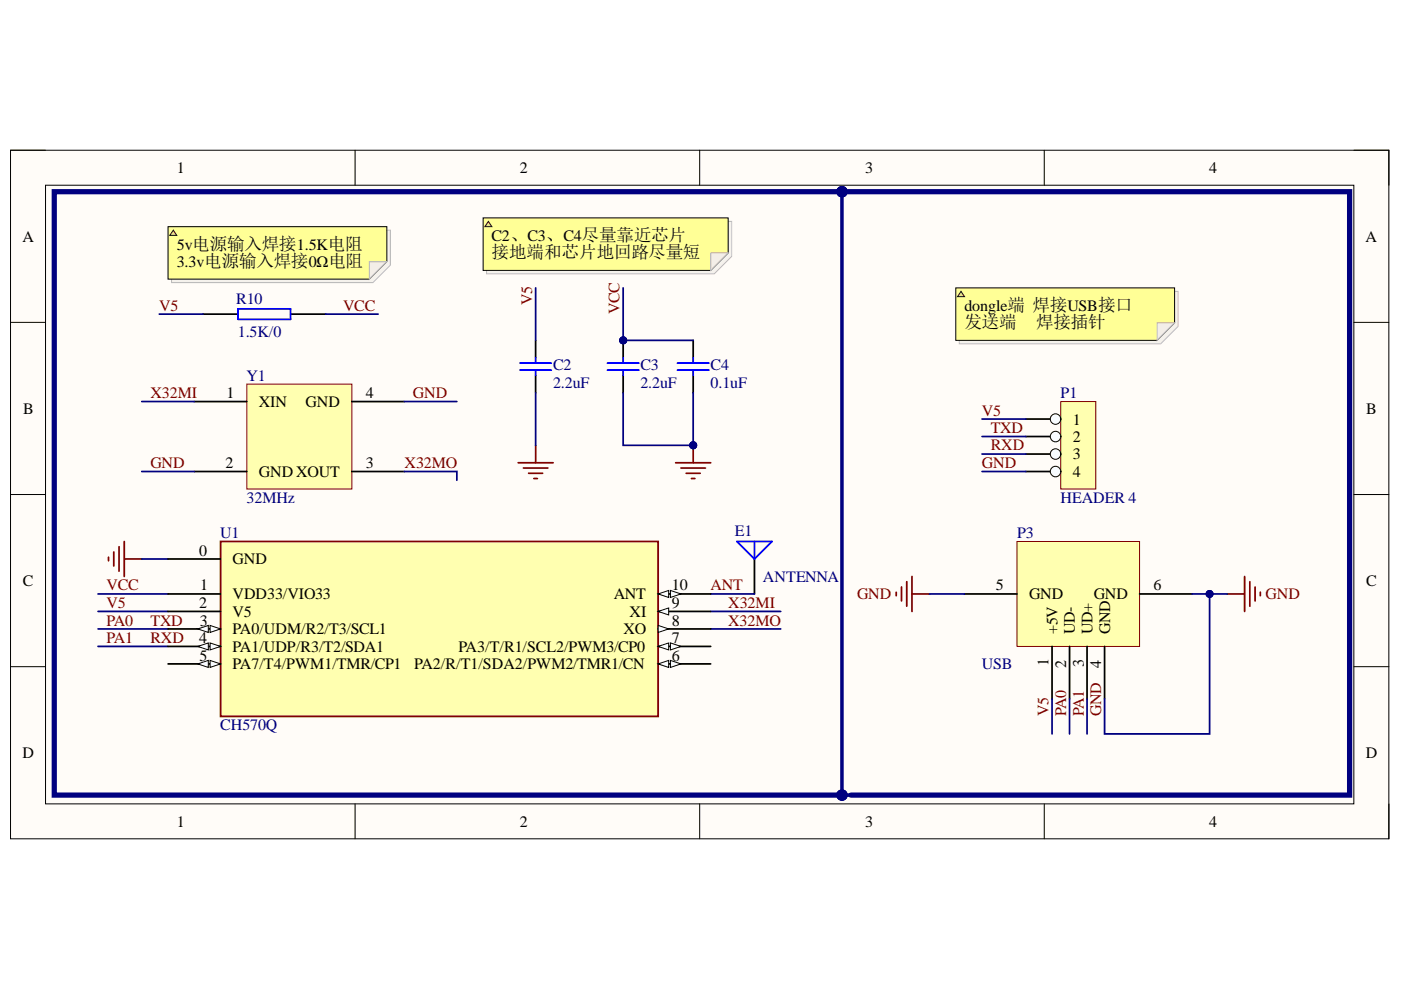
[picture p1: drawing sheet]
(kicad_sch
 (version 20260306)
 (generator "eeschema")
 (generator_version "10.0")
 (paper "User" 230 154)
 (lib_symbols
  (symbol "*:ANTENNA"
   (pin_numbers (hide yes))
   (pin_names (hide yes)) (exclude_from_sim no) (in_bom yes) (on_board yes)
   (in_pos_files yes)
   (duplicate_pin_numbers_are_jumpers no)
   (property "Reference" "" (at 0 0 0) (show_name no) (do_not_autoplace no) (effects (font (size 1.27 1.27))))
   (property "Value" "" (at 0 0 0) (show_name no) (do_not_autoplace no) (effects (font (size 1.27 1.27))))
   (property "Footprint" "" (at 0 0 0) (show_name no) (do_not_autoplace no) (hide yes) (effects (font (size 1.27 1.27))))
   (property "Datasheet" "" (at 0 0 0) (show_name no) (do_not_autoplace no) (hide yes) (effects (font (size 1.27 1.27))))
   (property "Description" "Generic Antenna" (at 0 0 0) (show_name no) (do_not_autoplace no) (hide yes) (effects (font (size 1.27 1.27))))
   (symbol "ANTENNA_1_0"
    (polyline (pts (xy 0 0) (xy 2.54 -2.54)) (stroke (width 0) (type solid)) (fill (type none)))
    (polyline (pts (xy 0 0) (xy 5.08 0)) (stroke (width 0) (type solid)) (fill (type none)))
    (polyline (pts (xy 2.54 0) (xy 2.54 -2.54)) (stroke (width 0) (type solid)) (fill (type none)))
    (polyline (pts (xy 5.08 0) (xy 2.54 -2.54)) (stroke (width 0) (type solid)) (fill (type none)))
    (pin passive line (at 2.54 -7.62 90) (length 5.08) (name "A" (effects (font (size 1.27 1.27)))) (number "1" (effects (font (size 1.27 1.27))))))
   (embedded_fonts no))
  (symbol "*:CAP"
   (pin_numbers (hide yes))
   (pin_names (hide yes)) (exclude_from_sim no) (in_bom yes) (on_board yes)
   (in_pos_files yes)
   (duplicate_pin_numbers_are_jumpers no)
   (property "Reference" "" (at 0 0 0) (show_name no) (do_not_autoplace no) (effects (font (size 1.27 1.27))))
   (property "Value" "" (at 0 0 0) (show_name no) (do_not_autoplace no) (effects (font (size 1.27 1.27))))
   (property "Footprint" "" (at 0 0 0) (show_name no) (do_not_autoplace no) (hide yes) (effects (font (size 1.27 1.27))))
   (property "Datasheet" "" (at 0 0 0) (show_name no) (do_not_autoplace no) (hide yes) (effects (font (size 1.27 1.27))))
   (property "Description" "Capacitor" (at 0 0 0) (show_name no) (do_not_autoplace no) (hide yes) (effects (font (size 1.27 1.27))))
   (symbol "CAP_1_0"
    (polyline (pts (xy 0.254 -0.762) (xy 4.826 -0.762)) (stroke (width 0) (type solid)) (fill (type none)))
    (polyline (pts (xy 0.254 -1.778) (xy 4.826 -1.778)) (stroke (width 0) (type solid)) (fill (type none)))
    (polyline (pts (xy 2.54 0) (xy 2.54 -0.762)) (stroke (width 0) (type solid)) (fill (type none)))
    (polyline (pts (xy 2.54 -1.778) (xy 2.54 -2.54)) (stroke (width 0) (type solid)) (fill (type none)))
    (pin passive line (at 2.54 2.54 270) (length 2.54) (name "1" (effects (font (size 1.27 1.27)))) (number "1" (effects (font (size 1.27 1.27)))))
    (pin passive line (at 2.54 -5.08 90) (length 2.54) (name "2" (effects (font (size 1.27 1.27)))) (number "2" (effects (font (size 1.27 1.27))))))
   (embedded_fonts no))
  (symbol "*:RES2"
   (pin_numbers (hide yes))
   (pin_names (hide yes)) (exclude_from_sim no) (in_bom yes) (on_board yes)
   (in_pos_files yes)
   (duplicate_pin_numbers_are_jumpers no)
   (property "Reference" "" (at 0 0 0) (show_name no) (do_not_autoplace no) (effects (font (size 1.27 1.27))))
   (property "Value" "" (at 0 0 0) (show_name no) (do_not_autoplace no) (effects (font (size 1.27 1.27))))
   (property "Footprint" "" (at 0 0 0) (show_name no) (do_not_autoplace no) (hide yes) (effects (font (size 1.27 1.27))))
   (property "Datasheet" "" (at 0 0 0) (show_name no) (do_not_autoplace no) (hide yes) (effects (font (size 1.27 1.27))))
   (property "Description" "" (at 0 0 0) (show_name no) (do_not_autoplace no) (hide yes) (effects (font (size 1.27 1.27))))
   (symbol "RES2_1_0"
    (polyline (pts (xy 0 -1.778) (xy 0 -3.302)) (stroke (width 0) (type solid)) (fill (type none)))
    (polyline (pts (xy 0 -1.778) (xy 7.62 -1.778)) (stroke (width 0) (type solid)) (fill (type none)))
    (polyline (pts (xy 0 -3.302) (xy 7.62 -3.302)) (stroke (width 0) (type solid)) (fill (type none)))
    (polyline (pts (xy 7.62 -1.778) (xy 7.62 -3.302)) (stroke (width 0) (type solid)) (fill (type none)))
    (pin passive line (at -5.08 -2.54 0) (length 5.08) (name "1" (effects (font (size 1.27 1.27)))) (number "1" (effects (font (size 1.27 1.27)))))
    (pin passive line (at 12.7 -2.54 180) (length 5.08) (name "2" (effects (font (size 1.27 1.27)))) (number "2" (effects (font (size 1.27 1.27))))))
   (embedded_fonts no))
  (symbol "CH570Q-UART-R0-altium-import:GND_POWER_GROUND"
   (power global) (exclude_from_sim no) (in_bom yes) (on_board yes)
   (in_pos_files yes)
   (duplicate_pin_numbers_are_jumpers no)
   (property "Reference" "#PWR" (at 0 0 0) (show_name no) (do_not_autoplace no) (hide yes) (effects (font (size 1.27 1.27))))
   (property "Value" "GND" (at 0 -6.35 0) (show_name no) (do_not_autoplace no) (effects (font (size 1.27 1.27))))
   (property "Footprint" "" (at 0 0 0) (show_name no) (do_not_autoplace no) (hide yes) (effects (font (size 1.27 1.27))))
   (property "Datasheet" "" (at 0 0 0) (show_name no) (do_not_autoplace no) (hide yes) (effects (font (size 1.27 1.27))))
   (property "Description" "电源符号创建名为 'GND' 的全局标签" (at 0 0 0) (show_name no) (do_not_autoplace no) (hide yes) (effects (font (size 1.27 1.27))))
   (symbol "GND_POWER_GROUND_0_0"
    (polyline (pts (xy -2.54 -2.54) (xy 2.54 -2.54)) (stroke (width 0.254) (type solid)) (fill (type none)))
    (polyline (pts (xy -1.778 -3.302) (xy 1.778 -3.302)) (stroke (width 0.254) (type solid)) (fill (type none)))
    (polyline (pts (xy -1.016 -4.064) (xy 1.016 -4.064)) (stroke (width 0.254) (type solid)) (fill (type none)))
    (polyline (pts (xy -0.254 -4.826) (xy 0.254 -4.826)) (stroke (width 0.254) (type solid)) (fill (type none)))
    (polyline (pts (xy 0 0) (xy 0 -2.54)) (stroke (width 0.254) (type solid)) (fill (type none)))
    (pin power_in line (at 0 0 0) (length 0) (hide yes) (name "GND" (effects (font (size 1.27 1.27)))) (number "" (effects (font (size 1.27 1.27))))))
   (embedded_fonts no))
  (symbol "PCB_Project:CH570Q" (exclude_from_sim no) (in_bom yes) (on_board yes)
   (in_pos_files yes)
   (duplicate_pin_numbers_are_jumpers no)
   (property "Reference" "" (at 0 0 0) (show_name no) (do_not_autoplace no) (effects (font (size 1.27 1.27))))
   (property "Value" "" (at 0 0 0) (show_name no) (do_not_autoplace no) (effects (font (size 1.27 1.27))))
   (property "Footprint" "" (at 0 0 0) (show_name no) (do_not_autoplace no) (hide yes) (effects (font (size 1.27 1.27))))
   (property "Datasheet" "" (at 0 0 0) (show_name no) (do_not_autoplace no) (hide yes) (effects (font (size 1.27 1.27))))
   (property "Description" "RISC-V MCU with BLE/2.4GHz Wireless/USB/UART/I2C/PWM/CMP" (at 0 0 0) (show_name no) (do_not_autoplace no) (hide yes) (effects (font (size 1.27 1.27))))
   (symbol "CH570Q_1_0"
    (rectangle (start 63.5 0) (end 0 -25.4) (stroke (width 0) (type solid) (color 128 0 0 1)) (fill (type background)))
    (pin power_in line (at -7.62 -2.54 0) (length 7.62) (name "GND" (effects (font (size 1.27 1.27)))) (number "0" (effects (font (size 1.27 1.27)))))
    (pin power_in line (at -7.62 -7.62 0) (length 7.62) (name "VDD33/VIO33" (effects (font (size 1.27 1.27)))) (number "1" (effects (font (size 1.27 1.27)))))
    (pin power_in line (at -7.62 -10.16 0) (length 7.62) (name "V5" (effects (font (size 1.27 1.27)))) (number "2" (effects (font (size 1.27 1.27)))))
    (pin bidirectional line (at -7.62 -12.7 0) (length 7.62) (name "PA0/UDM/R2/T3/SCL1" (effects (font (size 1.27 1.27)))) (number "3" (effects (font (size 1.27 1.27)))))
    (pin bidirectional line (at -7.62 -15.24 0) (length 7.62) (name "PA1/UDP/R3/T2/SDA1" (effects (font (size 1.27 1.27)))) (number "4" (effects (font (size 1.27 1.27)))))
    (pin bidirectional line (at -7.62 -17.78 0) (length 7.62) (name "PA7/T4/PWM1/TMR/CP1" (effects (font (size 1.27 1.27)))) (number "5" (effects (font (size 1.27 1.27)))))
    (pin bidirectional line (at 71.12 -17.78 180) (length 7.62) (name "PA2/R/T1/SDA2/PWM2/TMR1/CN" (effects (font (size 1.27 1.27)))) (number "6" (effects (font (size 1.27 1.27)))))
    (pin bidirectional line (at 71.12 -15.24 180) (length 7.62) (name "PA3/T/R1/SCL2/PWM3/CP0" (effects (font (size 1.27 1.27)))) (number "7" (effects (font (size 1.27 1.27)))))
    (pin output line (at 71.12 -12.7 180) (length 7.62) (name "XO" (effects (font (size 1.27 1.27)))) (number "8" (effects (font (size 1.27 1.27)))))
    (pin input line (at 71.12 -10.16 180) (length 7.62) (name "XI" (effects (font (size 1.27 1.27)))) (number "9" (effects (font (size 1.27 1.27)))))
    (pin bidirectional line (at 71.12 -7.62 180) (length 7.62) (name "ANT" (effects (font (size 1.27 1.27)))) (number "10" (effects (font (size 1.27 1.27))))))
   (embedded_fonts no))
  (symbol "Schlib1:USB" (exclude_from_sim no) (in_bom yes) (on_board yes)
   (in_pos_files yes)
   (duplicate_pin_numbers_are_jumpers no)
   (property "Reference" "" (at 0 0 0) (show_name no) (do_not_autoplace no) (effects (font (size 1.27 1.27))))
   (property "Value" "" (at 0 0 0) (show_name no) (do_not_autoplace no) (effects (font (size 1.27 1.27))))
   (property "Footprint" "" (at 0 0 0) (show_name no) (do_not_autoplace no) (hide yes) (effects (font (size 1.27 1.27))))
   (property "Datasheet" "" (at 0 0 0) (show_name no) (do_not_autoplace no) (hide yes) (effects (font (size 1.27 1.27))))
   (property "Description" "" (at 0 0 0) (show_name no) (do_not_autoplace no) (hide yes) (effects (font (size 1.27 1.27))))
   (symbol "USB_1_0"
    (rectangle (start 7.62 -7.62) (end -7.62 10.16) (stroke (width 0.0254) (type solid) (color 128 0 0 1)) (fill (type background)))
    (pin passive line (at -15.24 5.08 0) (length 7.62) (name "+5V" (effects (font (size 1.27 1.27)))) (number "1" (effects (font (size 1.27 1.27)))))
    (pin passive line (at -15.24 2.54 0) (length 7.62) (name "UD-" (effects (font (size 1.27 1.27)))) (number "2" (effects (font (size 1.27 1.27)))))
    (pin passive line (at -15.24 0 0) (length 7.62) (name "UD+" (effects (font (size 1.27 1.27)))) (number "3" (effects (font (size 1.27 1.27)))))
    (pin passive line (at -15.24 -2.54 0) (length 7.62) (name "GND" (effects (font (size 1.27 1.27)))) (number "4" (effects (font (size 1.27 1.27)))))
    (pin passive line (at 0 17.78 270) (length 7.62) (name "GND" (effects (font (size 1.27 1.27)))) (number "5" (effects (font (size 1.27 1.27)))))
    (pin passive line (at 0 -15.24 90) (length 7.62) (name "GND" (effects (font (size 1.27 1.27)))) (number "6" (effects (font (size 1.27 1.27))))))
   (embedded_fonts no))
  (symbol "wch_sch_others:HEADER 4"
   (pin_numbers (hide yes)) (exclude_from_sim no) (in_bom yes) (on_board yes)
   (in_pos_files yes)
   (duplicate_pin_numbers_are_jumpers no)
   (property "Reference" "" (at 0 0 0) (show_name no) (do_not_autoplace no) (effects (font (size 1.27 1.27))))
   (property "Value" "" (at 0 0 0) (show_name no) (do_not_autoplace no) (effects (font (size 1.27 1.27))))
   (property "Footprint" "" (at 0 0 0) (show_name no) (do_not_autoplace no) (hide yes) (effects (font (size 1.27 1.27))))
   (property "Datasheet" "" (at 0 0 0) (show_name no) (do_not_autoplace no) (hide yes) (effects (font (size 1.27 1.27))))
   (property "Description" "Header, 4-Pin" (at 0 0 0) (show_name no) (do_not_autoplace no) (hide yes) (effects (font (size 1.27 1.27))))
   (symbol "HEADER 4_1_0"
    (rectangle (start 5.08 0) (end 0 -12.7) (stroke (width 0.0254) (type solid) (color 128 0 0 1)) (fill (type background)))
    (pin passive inverted (at -5.08 -2.54 0) (length 5.08) (name "1" (effects (font (size 1.27 1.27)))) (number "1" (effects (font (size 1.27 1.27)))))
    (pin passive inverted (at -5.08 -5.08 0) (length 5.08) (name "2" (effects (font (size 1.27 1.27)))) (number "2" (effects (font (size 1.27 1.27)))))
    (pin passive inverted (at -5.08 -7.62 0) (length 5.08) (name "3" (effects (font (size 1.27 1.27)))) (number "3" (effects (font (size 1.27 1.27)))))
    (pin passive inverted (at -5.08 -10.16 0) (length 5.08) (name "4" (effects (font (size 1.27 1.27)))) (number "4" (effects (font (size 1.27 1.27))))))
   (embedded_fonts no))
  (symbol "wch_sch_others:晶体" (exclude_from_sim no) (in_bom yes) (on_board yes)
   (in_pos_files yes)
   (duplicate_pin_numbers_are_jumpers no)
   (property "Reference" "" (at 0 0 0) (show_name no) (do_not_autoplace no) (effects (font (size 1.27 1.27))))
   (property "Value" "" (at 0 0 0) (show_name no) (do_not_autoplace no) (effects (font (size 1.27 1.27))))
   (property "Footprint" "" (at 0 0 0) (show_name no) (do_not_autoplace no) (hide yes) (effects (font (size 1.27 1.27))))
   (property "Datasheet" "" (at 0 0 0) (show_name no) (do_not_autoplace no) (hide yes) (effects (font (size 1.27 1.27))))
   (property "Description" "" (at 0 0 0) (show_name no) (do_not_autoplace no) (hide yes) (effects (font (size 1.27 1.27))))
   (symbol "晶体_1_0"
    (rectangle (start 15.24 0) (end 0 -15.24) (stroke (width 0.0254) (type solid) (color 128 0 0 1)) (fill (type background)))
    (pin passive line (at -7.62 -2.54 0) (length 7.62) (name "XIN" (effects (font (size 1.27 1.27)))) (number "1" (effects (font (size 1.27 1.27)))))
    (pin passive line (at -7.62 -12.7 0) (length 7.62) (name "GND" (effects (font (size 1.27 1.27)))) (number "2" (effects (font (size 1.27 1.27)))))
    (pin passive line (at 22.86 -12.7 180) (length 7.62) (name "XOUT" (effects (font (size 1.27 1.27)))) (number "3" (effects (font (size 1.27 1.27)))))
    (pin passive line (at 22.86 -2.54 180) (length 7.62) (name "GND" (effects (font (size 1.27 1.27)))) (number "4" (effects (font (size 1.27 1.27))))))
   (embedded_fonts no)))
 (text_box "dongle端  焊接USB接口\n发送端     焊接插针"
  (exclude_from_sim no)
  (at 180.56 31.97 0)
  (size -31.75 7.62)
  (margins 0.9525 0.9525 0.9525 0.9525)
  (stroke (width 0) (type default) (color 0 0 0 1))
  (fill (type color) (color 255 255 150 1))
  (effects (font (size 1.27 1.27)) (justify left top)))
 (text_box "C2、C3、C4尽量靠近芯片\n接地端和芯片地回路尽量短"
  (exclude_from_sim no)
  (at 115.79 21.81 0)
  (size -35.56 7.62)
  (margins 0.9525 0.9525 0.9525 0.9525)
  (stroke (width 0) (type default) (color 0 0 0 1))
  (fill (type color) (color 255 255 150 1))
  (effects (font (size 1.27 1.27)) (justify left top)))
 (text_box "5v电源输入焊接1.5K电阻\n3.3v电源输入焊接0Ω电阻"
  (exclude_from_sim no)
  (at 66.26 23.08 0)
  (size -31.75 7.62)
  (margins 0.9525 0.9525 0.9525 0.9525)
  (stroke (width 0) (type default) (color 0 0 0 1))
  (fill (type color) (color 255 255 150 1))
  (effects (font (size 1.27 1.27)) (justify left top)))
 (junction
  (at 100.55 39.59)
  (diameter 0)
  (color 0 0 0 0))
 (junction
  (at 185.64 76.42)
  (diameter 0)
  (color 0 0 0 0))
 (junction
  (at 110.71 54.83)
  (diameter 0)
  (color 0 0 0 0))
 (wire
  (pts (xy 24.35 76.42) (xy 34.51 76.42))
  (stroke (width 0) (type default)))
 (wire
  (pts (xy 64.99 35.78) (xy 57.37 35.78))
  (stroke (width 0) (type default)))
 (wire
  (pts (xy 110.71 47.21) (xy 110.71 54.83))
  (stroke (width 0) (type default)))
 (wire
  (pts (xy 100.55 39.59) (xy 110.71 39.59))
  (stroke (width 0) (type default)))
 (wire
  (pts (xy 113.25 81.5) (xy 123.41 81.5))
  (stroke (width 0) (type default)))
 (wire
  (pts (xy 76.42 58.64) (xy 68.8 58.64))
  (stroke (width 0) (type default)))
 (wire
  (pts (xy 100.55 54.83) (xy 110.71 54.83))
  (stroke (width 0) (type default)))
 (bus
  (pts (xy 205.96 105.63) (xy 205.96 18))
  (stroke (width 0.254) (type default)))
 (bus
  (pts (xy 18 105.63) (xy 132.3 105.63))
  (stroke (width 0.254) (type default)))
 (wire
  (pts (xy 119.6 76.42) (xy 113.25 76.42))
  (stroke (width 0) (type default)))
 (wire
  (pts (xy 100.55 31.97) (xy 100.55 39.59))
  (stroke (width 0) (type default)))
 (wire
  (pts (xy 162.78 91.66) (xy 162.78 96.74))
  (stroke (width 0) (type default)))
 (bus
  (pts (xy 18 18) (xy 18 105.63))
  (stroke (width 0.254) (type default)))
 (wire
  (pts (xy 38.32 48.48) (xy 30.7 48.48))
  (stroke (width 0) (type default)))
 (wire
  (pts (xy 150.08 76.42) (xy 145 76.42))
  (stroke (width 0) (type default)))
 (wire
  (pts (xy 185.64 76.42) (xy 188.18 76.42))
  (stroke (width 0) (type default)))
 (wire
  (pts (xy 158.97 51.02) (xy 152.62 51.02))
  (stroke (width 0) (type default)))
 (bus
  (pts (xy 205.96 18) (xy 132.3 18))
  (stroke (width 0.254) (type default)))
 (wire
  (pts (xy 38.32 58.64) (xy 30.7 58.64))
  (stroke (width 0) (type default)))
 (bus
  (pts (xy 133.57 105.63) (xy 205.96 105.63))
  (stroke (width 0.254) (type default)))
 (bus
  (pts (xy 132.3 18) (xy 132.3 105.63))
  (stroke (width 0) (type default)))
 (wire
  (pts (xy 100.55 47.21) (xy 100.55 54.83))
  (stroke (width 0) (type default)))
 (wire
  (pts (xy 158.97 56.1) (xy 152.62 56.1))
  (stroke (width 0) (type default)))
 (wire
  (pts (xy 167.86 91.66) (xy 167.86 96.74))
  (stroke (width 0) (type default)))
 (wire
  (pts (xy 24.35 81.5) (xy 34.51 81.5))
  (stroke (width 0) (type default)))
 (wire
  (pts (xy 113.25 78.96) (xy 123.41 78.96))
  (stroke (width 0) (type default)))
 (bus
  (pts (xy 132.3 105.63) (xy 133.57 105.63))
  (stroke (width 0) (type default)))
 (wire
  (pts (xy 39.59 35.78) (xy 33.24 35.78))
  (stroke (width 0) (type default)))
 (wire
  (pts (xy 165.32 91.66) (xy 165.32 96.74))
  (stroke (width 0) (type default)))
 (wire
  (pts (xy 68.8 48.48) (xy 76.42 48.48))
  (stroke (width 0) (type default)))
 (wire
  (pts (xy 24.35 84.04) (xy 34.51 84.04))
  (stroke (width 0) (type default)))
 (wire
  (pts (xy 170.4 91.66) (xy 170.4 96.74))
  (stroke (width 0) (type default)))
 (wire
  (pts (xy 158.97 53.56) (xy 152.62 53.56))
  (stroke (width 0) (type default)))
 (wire
  (pts (xy 30.7 71.34) (xy 34.51 71.34))
  (stroke (width 0) (type default)))
 (wire
  (pts (xy 87.85 47.21) (xy 87.85 54.83))
  (stroke (width 0) (type default)))
 (bus
  (pts (xy 132.3 18) (xy 18 18))
  (stroke (width 0.254) (type default)))
 (wire
  (pts (xy 185.64 96.74) (xy 185.64 76.42))
  (stroke (width 0) (type default)))
 (wire
  (pts (xy 76.42 59.91) (xy 76.42 58.64))
  (stroke (width 0) (type default)))
 (wire
  (pts (xy 24.35 78.96) (xy 34.51 78.96))
  (stroke (width 0) (type default)))
 (wire
  (pts (xy 87.85 31.97) (xy 87.85 39.59))
  (stroke (width 0) (type default)))
 (wire
  (pts (xy 183.1 76.42) (xy 185.64 76.42))
  (stroke (width 0) (type default)))
 (wire
  (pts (xy 170.4 96.74) (xy 185.64 96.74))
  (stroke (width 0) (type default)))
 (wire
  (pts (xy 158.97 58.64) (xy 152.62 58.64))
  (stroke (width 0) (type default)))
 (label "PA0"
  (at 25.62 81.5 0)
  (effects (font (size 1.27 1.27)) (justify left bottom)))
 (label "RXD"
  (at 153.89 56.1 0)
  (effects (font (size 1.27 1.27)) (justify left bottom)))
 (label "V5"
  (at 162.78 94.2 90)
  (effects (font (size 1.27 1.27)) (justify left bottom)))
 (label "VCC"
  (at 59.91 35.78 0)
  (effects (font (size 1.27 1.27)) (justify left bottom)))
 (label "PA1"
  (at 167.86 94.2 90)
  (effects (font (size 1.27 1.27)) (justify left bottom)))
 (label "VCC"
  (at 25.62 76.42 0)
  (effects (font (size 1.27 1.27)) (justify left bottom)))
 (label "PA1"
  (at 25.62 84.04 0)
  (effects (font (size 1.27 1.27)) (justify left bottom)))
 (label "GND"
  (at 70.07 48.48 0)
  (effects (font (size 1.27 1.27)) (justify left bottom)))
 (label "X32MO"
  (at 115.79 81.5 0)
  (effects (font (size 1.27 1.27)) (justify left bottom)))
 (label "GND"
  (at 152.62 58.64 0)
  (effects (font (size 1.27 1.27)) (justify left bottom)))
 (label "GND"
  (at 170.4 94.2 90)
  (effects (font (size 1.27 1.27)) (justify left bottom)))
 (label "V5"
  (at 25.62 78.96 0)
  (effects (font (size 1.27 1.27)) (justify left bottom)))
 (label "X32MO"
  (at 68.858 58.64 0)
  (effects (font (size 1.27 1.27)) (justify left bottom)))
 (label "TXD"
  (at 153.89 53.56 0)
  (effects (font (size 1.27 1.27)) (justify left bottom)))
 (label "RXD"
  (at 31.97 84.04 0)
  (effects (font (size 1.27 1.27)) (justify left bottom)))
 (label "PA0"
  (at 165.32 94.2 90)
  (effects (font (size 1.27 1.27)) (justify left bottom)))
 (label "GND"
  (at 31.97 58.64 0)
  (effects (font (size 1.27 1.27)) (justify left bottom)))
 (label "V5"
  (at 87.85 34.51 90)
  (effects (font (size 1.27 1.27)) (justify left bottom)))
 (label "ANT"
  (at 113.25 76.42 0)
  (effects (font (size 1.27 1.27)) (justify left bottom)))
 (label "VCC"
  (at 100.55 35.78 90)
  (effects (font (size 1.27 1.27)) (justify left bottom)))
 (label "TXD"
  (at 31.97 81.5 0)
  (effects (font (size 1.27 1.27)) (justify left bottom)))
 (label "V5"
  (at 152.62 51.02 0)
  (effects (font (size 1.27 1.27)) (justify left bottom)))
 (label "X32MI"
  (at 115.79 78.96 0)
  (effects (font (size 1.27 1.27)) (justify left bottom)))
 (label "V5"
  (at 33.24 35.78 0)
  (effects (font (size 1.27 1.27)) (justify left bottom)))
 (label "X32MI"
  (at 31.97 48.48 0)
  (effects (font (size 1.27 1.27)) (justify left bottom)))
 (symbol
  (lib_id "PCB_Project:CH570Q")
  (at 42.13 68.8 0)
  (unit 1)
  (body_style 1)
  (exclude_from_sim no)
  (in_bom yes)
  (on_board yes)
  (in_pos_files yes)
  (dnp no)
  (property "Reference" "U1" (at 42.13 68.8 0) (show_name no) (do_not_autoplace no) (effects (font (size 1.27 1.27)) (justify left bottom)))
  (property "Value" "CH570Q" (at 42.13 96.74 0) (show_name no) (do_not_autoplace no) (effects (font (size 1.27 1.27)) (justify left bottom)))
  (property "Footprint" "DFN10_3X3" (at 42.13 68.8 0) (hide yes) (show_name no) (do_not_autoplace no) (effects (font (size 1.27 1.27))))
  (property "Datasheet" "" (at 42.13 68.8 0) (hide yes) (show_name no) (do_not_autoplace no) (effects (font (size 1.27 1.27))))
  (property "Description" "RISC-V MCU with BLE/2.4GHz Wireless/USB/UART/I2C/PWM/CMP" (at 42.13 68.8 0) (hide yes) (show_name no) (do_not_autoplace no) (effects (font (size 1.27 1.27))))
  (pin "0")
  (pin "5")
  (pin "7")
  (pin "9")
  (pin "1")
  (pin "6")
  (pin "10")
  (pin "8")
  (pin "2")
  (pin "3")
  (pin "4"))
 (symbol
  (lib_id "wch_sch_others:HEADER 4")
  (at 164.05 48.48 0)
  (unit 1)
  (body_style 1)
  (exclude_from_sim no)
  (in_bom yes)
  (on_board yes)
  (in_pos_files yes)
  (dnp no)
  (property "Reference" "P1" (at 164.05 48.48 0) (show_name no) (do_not_autoplace no) (effects (font (size 1.27 1.27)) (justify left bottom)))
  (property "Value" "HEADER 4" (at 164.05 63.72 0) (show_name no) (do_not_autoplace no) (effects (font (size 1.27 1.27)) (justify left bottom)))
  (property "Footprint" "SIP4-2.54mm" (at 164.05 48.48 0) (hide yes) (show_name no) (do_not_autoplace no) (effects (font (size 1.27 1.27))))
  (property "Datasheet" "" (at 164.05 48.48 0) (hide yes) (show_name no) (do_not_autoplace no) (effects (font (size 1.27 1.27))))
  (property "Description" "Header, 4-Pin" (at 164.05 48.48 0) (hide yes) (show_name no) (do_not_autoplace no) (effects (font (size 1.27 1.27))))
  (pin "1")
  (pin "2")
  (pin "3")
  (pin "4"))
 (symbol
  (lib_id "CH570Q-UART-R0-altium-import:GND_POWER_GROUND")
  (at 87.85 54.83 0)
  (unit 1)
  (body_style 1)
  (exclude_from_sim no)
  (in_bom yes)
  (on_board yes)
  (in_pos_files yes)
  (dnp no)
  (property "Reference" "#PWR?" (at 87.85 54.83 0) (hide yes) (show_name no) (do_not_autoplace no) (effects (font (size 1.27 1.27))))
  (property "Value" "GND" (at 87.85 61.18 0) (hide yes) (show_name no) (do_not_autoplace no) (effects (font (size 1.27 1.27))))
  (property "Footprint" "" (at 87.85 54.83 0) (show_name no) (do_not_autoplace no) (effects (font (size 1.27 1.27))))
  (property "Datasheet" "" (at 87.85 54.83 0) (show_name no) (do_not_autoplace no) (effects (font (size 1.27 1.27))))
  (property "Description" "" (at 87.85 54.83 0) (show_name no) (do_not_autoplace no) (effects (font (size 1.27 1.27))))
  (pin ""))
 (symbol
  (lib_id "*:CAP")
  (at 98.01 42.13 0)
  (unit 1)
  (body_style 1)
  (exclude_from_sim no)
  (in_bom yes)
  (on_board yes)
  (in_pos_files yes)
  (dnp no)
  (property "Reference" "C3" (at 103.09 44.416 0) (show_name no) (do_not_autoplace no) (effects (font (size 1.27 1.27)) (justify left bottom)))
  (property "Value" "2.2uF" (at 103.09 46.956 0) (show_name no) (do_not_autoplace no) (effects (font (size 1.27 1.27)) (justify left bottom)))
  (property "Footprint" "0402_C" (at 98.01 42.13 0) (hide yes) (show_name no) (do_not_autoplace no) (effects (font (size 1.27 1.27))))
  (property "Datasheet" "" (at 98.01 42.13 0) (hide yes) (show_name no) (do_not_autoplace no) (effects (font (size 1.27 1.27))))
  (property "Description" "Capacitor" (at 98.01 42.13 0) (hide yes) (show_name no) (do_not_autoplace no) (effects (font (size 1.27 1.27))))
  (pin "1")
  (pin "2"))
 (symbol
  (lib_id "*:ANTENNA")
  (at 117.06 68.8 0)
  (unit 1)
  (body_style 1)
  (exclude_from_sim no)
  (in_bom yes)
  (on_board yes)
  (in_pos_files yes)
  (dnp no)
  (property "Reference" "E1" (at 116.806 68.546 0) (show_name no) (do_not_autoplace no) (effects (font (size 1.27 1.27)) (justify left bottom)))
  (property "Value" "ANTENNA" (at 120.87 75.15 0) (show_name no) (do_not_autoplace no) (effects (font (size 1.27 1.27)) (justify left bottom)))
  (property "Footprint" "ANT-F-1-2.4G-0.8mmFR4" (at 117.06 68.8 0) (hide yes) (show_name no) (do_not_autoplace no) (effects (font (size 1.27 1.27))))
  (property "Datasheet" "" (at 117.06 68.8 0) (hide yes) (show_name no) (do_not_autoplace no) (effects (font (size 1.27 1.27))))
  (property "Description" "Generic Antenna" (at 117.06 68.8 0) (hide yes) (show_name no) (do_not_autoplace no) (effects (font (size 1.27 1.27))))
  (pin "1"))
 (symbol
  (lib_id "CH570Q-UART-R0-altium-import:GND_POWER_GROUND")
  (at 188.18 76.42 90)
  (unit 1)
  (body_style 1)
  (exclude_from_sim no)
  (in_bom yes)
  (on_board yes)
  (in_pos_files yes)
  (dnp no)
  (property "Reference" "#PWR?" (at 188.18 76.42 0) (hide yes) (show_name no) (do_not_autoplace no) (effects (font (size 1.27 1.27))))
  (property "Value" "GND" (at 194.53 76.42 90) (show_name no) (do_not_autoplace no) (effects (font (size 1.27 1.27)) (justify right)))
  (property "Footprint" "" (at 188.18 76.42 0) (show_name no) (do_not_autoplace no) (effects (font (size 1.27 1.27))))
  (property "Datasheet" "" (at 188.18 76.42 0) (show_name no) (do_not_autoplace no) (effects (font (size 1.27 1.27))))
  (property "Description" "" (at 188.18 76.42 0) (show_name no) (do_not_autoplace no) (effects (font (size 1.27 1.27))))
  (pin ""))
 (symbol
  (lib_id "wch_sch_others:晶体")
  (at 45.94 45.94 0)
  (unit 1)
  (body_style 1)
  (exclude_from_sim no)
  (in_bom yes)
  (on_board yes)
  (in_pos_files yes)
  (dnp no)
  (property "Reference" "Y1" (at 45.94 45.94 0) (show_name no) (do_not_autoplace no) (effects (font (size 1.27 1.27)) (justify left bottom)))
  (property "Value" "32MHz" (at 45.94 63.72 0) (show_name no) (do_not_autoplace no) (effects (font (size 1.27 1.27)) (justify left bottom)))
  (property "Footprint" "XT2016" (at 45.94 45.94 0) (hide yes) (show_name no) (do_not_autoplace no) (effects (font (size 1.27 1.27))))
  (property "Datasheet" "" (at 45.94 45.94 0) (hide yes) (show_name no) (do_not_autoplace no) (effects (font (size 1.27 1.27))))
  (property "Description" "" (at 45.94 45.94 0) (hide yes) (show_name no) (do_not_autoplace no) (effects (font (size 1.27 1.27))))
  (pin "2")
  (pin "4")
  (pin "3")
  (pin "1"))
 (symbol
  (lib_id "CH570Q-UART-R0-altium-import:GND_POWER_GROUND")
  (at 145 76.42 270)
  (unit 1)
  (body_style 1)
  (exclude_from_sim no)
  (in_bom yes)
  (on_board yes)
  (in_pos_files yes)
  (dnp no)
  (property "Reference" "#PWR?" (at 145 76.42 0) (hide yes) (show_name no) (do_not_autoplace no) (effects (font (size 1.27 1.27))))
  (property "Value" "GND" (at 138.65 76.42 90) (show_name no) (do_not_autoplace no) (effects (font (size 1.27 1.27)) (justify right)))
  (property "Footprint" "" (at 145 76.42 0) (show_name no) (do_not_autoplace no) (effects (font (size 1.27 1.27))))
  (property "Datasheet" "" (at 145 76.42 0) (show_name no) (do_not_autoplace no) (effects (font (size 1.27 1.27))))
  (property "Description" "" (at 145 76.42 0) (show_name no) (do_not_autoplace no) (effects (font (size 1.27 1.27))))
  (pin ""))
 (symbol
  (lib_id "*:RES2")
  (at 44.67 33.24 0)
  (unit 1)
  (body_style 1)
  (exclude_from_sim no)
  (in_bom yes)
  (on_board yes)
  (in_pos_files yes)
  (dnp no)
  (property "Reference" "R10" (at 44.416 34.764 0) (show_name no) (do_not_autoplace no) (effects (font (size 1.27 1.27)) (justify left bottom)))
  (property "Value" "1.5K/0" (at 44.67 39.59 0) (show_name no) (do_not_autoplace no) (effects (font (size 1.27 1.27)) (justify left bottom)))
  (property "Footprint" "0402" (at 44.67 33.24 0) (hide yes) (show_name no) (do_not_autoplace no) (effects (font (size 1.27 1.27))))
  (property "Datasheet" "" (at 44.67 33.24 0) (hide yes) (show_name no) (do_not_autoplace no) (effects (font (size 1.27 1.27))))
  (property "Description" "" (at 44.67 33.24 0) (hide yes) (show_name no) (do_not_autoplace no) (effects (font (size 1.27 1.27))))
  (pin "2")
  (pin "1"))
 (symbol
  (lib_id "Schlib1:USB")
  (at 167.86 76.42 90)
  (unit 1)
  (body_style 1)
  (exclude_from_sim no)
  (in_bom yes)
  (on_board yes)
  (in_pos_files yes)
  (dnp no)
  (property "Reference" "P3" (at 157.7 68.8 90) (show_name no) (do_not_autoplace no) (effects (font (size 1.27 1.27)) (justify right bottom)))
  (property "Value" "USB" (at 152.62 87.85 90) (show_name no) (do_not_autoplace no) (effects (font (size 1.27 1.27)) (justify right bottom)))
  (property "Footprint" "USBAM-4P" (at 167.86 76.42 0) (hide yes) (show_name no) (do_not_autoplace no) (effects (font (size 1.27 1.27))))
  (property "Datasheet" "" (at 167.86 76.42 0) (hide yes) (show_name no) (do_not_autoplace no) (effects (font (size 1.27 1.27))))
  (property "Description" "" (at 167.86 76.42 0) (hide yes) (show_name no) (do_not_autoplace no) (effects (font (size 1.27 1.27))))
  (pin "1")
  (pin "5")
  (pin "6")
  (pin "2")
  (pin "3")
  (pin "4"))
 (symbol
  (lib_id "*:CAP")
  (at 85.31 42.13 0)
  (unit 1)
  (body_style 1)
  (exclude_from_sim no)
  (in_bom yes)
  (on_board yes)
  (in_pos_files yes)
  (dnp no)
  (property "Reference" "C2" (at 90.39 44.416 0) (show_name no) (do_not_autoplace no) (effects (font (size 1.27 1.27)) (justify left bottom)))
  (property "Value" "2.2uF" (at 90.39 46.956 0) (show_name no) (do_not_autoplace no) (effects (font (size 1.27 1.27)) (justify left bottom)))
  (property "Footprint" "0402_C" (at 85.31 42.13 0) (hide yes) (show_name no) (do_not_autoplace no) (effects (font (size 1.27 1.27))))
  (property "Datasheet" "" (at 85.31 42.13 0) (hide yes) (show_name no) (do_not_autoplace no) (effects (font (size 1.27 1.27))))
  (property "Description" "Capacitor" (at 85.31 42.13 0) (hide yes) (show_name no) (do_not_autoplace no) (effects (font (size 1.27 1.27))))
  (pin "1")
  (pin "2"))
 (symbol
  (lib_id "CH570Q-UART-R0-altium-import:GND_POWER_GROUND")
  (at 110.71 54.83 0)
  (unit 1)
  (body_style 1)
  (exclude_from_sim no)
  (in_bom yes)
  (on_board yes)
  (in_pos_files yes)
  (dnp no)
  (property "Reference" "#PWR?" (at 110.71 54.83 0) (hide yes) (show_name no) (do_not_autoplace no) (effects (font (size 1.27 1.27))))
  (property "Value" "GND" (at 110.71 61.18 0) (hide yes) (show_name no) (do_not_autoplace no) (effects (font (size 1.27 1.27))))
  (property "Footprint" "" (at 110.71 54.83 0) (show_name no) (do_not_autoplace no) (effects (font (size 1.27 1.27))))
  (property "Datasheet" "" (at 110.71 54.83 0) (show_name no) (do_not_autoplace no) (effects (font (size 1.27 1.27))))
  (property "Description" "" (at 110.71 54.83 0) (show_name no) (do_not_autoplace no) (effects (font (size 1.27 1.27))))
  (pin ""))
 (symbol
  (lib_id "CH570Q-UART-R0-altium-import:GND_POWER_GROUND")
  (at 30.7 71.34 270)
  (unit 1)
  (body_style 1)
  (exclude_from_sim no)
  (in_bom yes)
  (on_board yes)
  (in_pos_files yes)
  (dnp no)
  (property "Reference" "#PWR?" (at 30.7 71.34 0) (hide yes) (show_name no) (do_not_autoplace no) (effects (font (size 1.27 1.27))))
  (property "Value" "GND" (at 24.35 71.34 90) (hide yes) (show_name no) (do_not_autoplace no) (effects (font (size 1.27 1.27)) (justify right)))
  (property "Footprint" "" (at 30.7 71.34 0) (show_name no) (do_not_autoplace no) (effects (font (size 1.27 1.27))))
  (property "Datasheet" "" (at 30.7 71.34 0) (show_name no) (do_not_autoplace no) (effects (font (size 1.27 1.27))))
  (property "Description" "" (at 30.7 71.34 0) (show_name no) (do_not_autoplace no) (effects (font (size 1.27 1.27))))
  (pin ""))
 (symbol
  (lib_id "*:CAP")
  (at 108.17 42.13 0)
  (unit 1)
  (body_style 1)
  (exclude_from_sim no)
  (in_bom yes)
  (on_board yes)
  (in_pos_files yes)
  (dnp no)
  (property "Reference" "C4" (at 113.25 44.416 0) (show_name no) (do_not_autoplace no) (effects (font (size 1.27 1.27)) (justify left bottom)))
  (property "Value" "0.1uF" (at 113.25 46.956 0) (show_name no) (do_not_autoplace no) (effects (font (size 1.27 1.27)) (justify left bottom)))
  (property "Footprint" "0402_C" (at 108.17 42.13 0) (hide yes) (show_name no) (do_not_autoplace no) (effects (font (size 1.27 1.27))))
  (property "Datasheet" "" (at 108.17 42.13 0) (hide yes) (show_name no) (do_not_autoplace no) (effects (font (size 1.27 1.27))))
  (property "Description" "Capacitor" (at 108.17 42.13 0) (hide yes) (show_name no) (do_not_autoplace no) (effects (font (size 1.27 1.27))))
  (pin "1")
  (pin "2"))
 (sheet_instances
  (path ""
   (page "#")))
 (embedded_fonts no))
